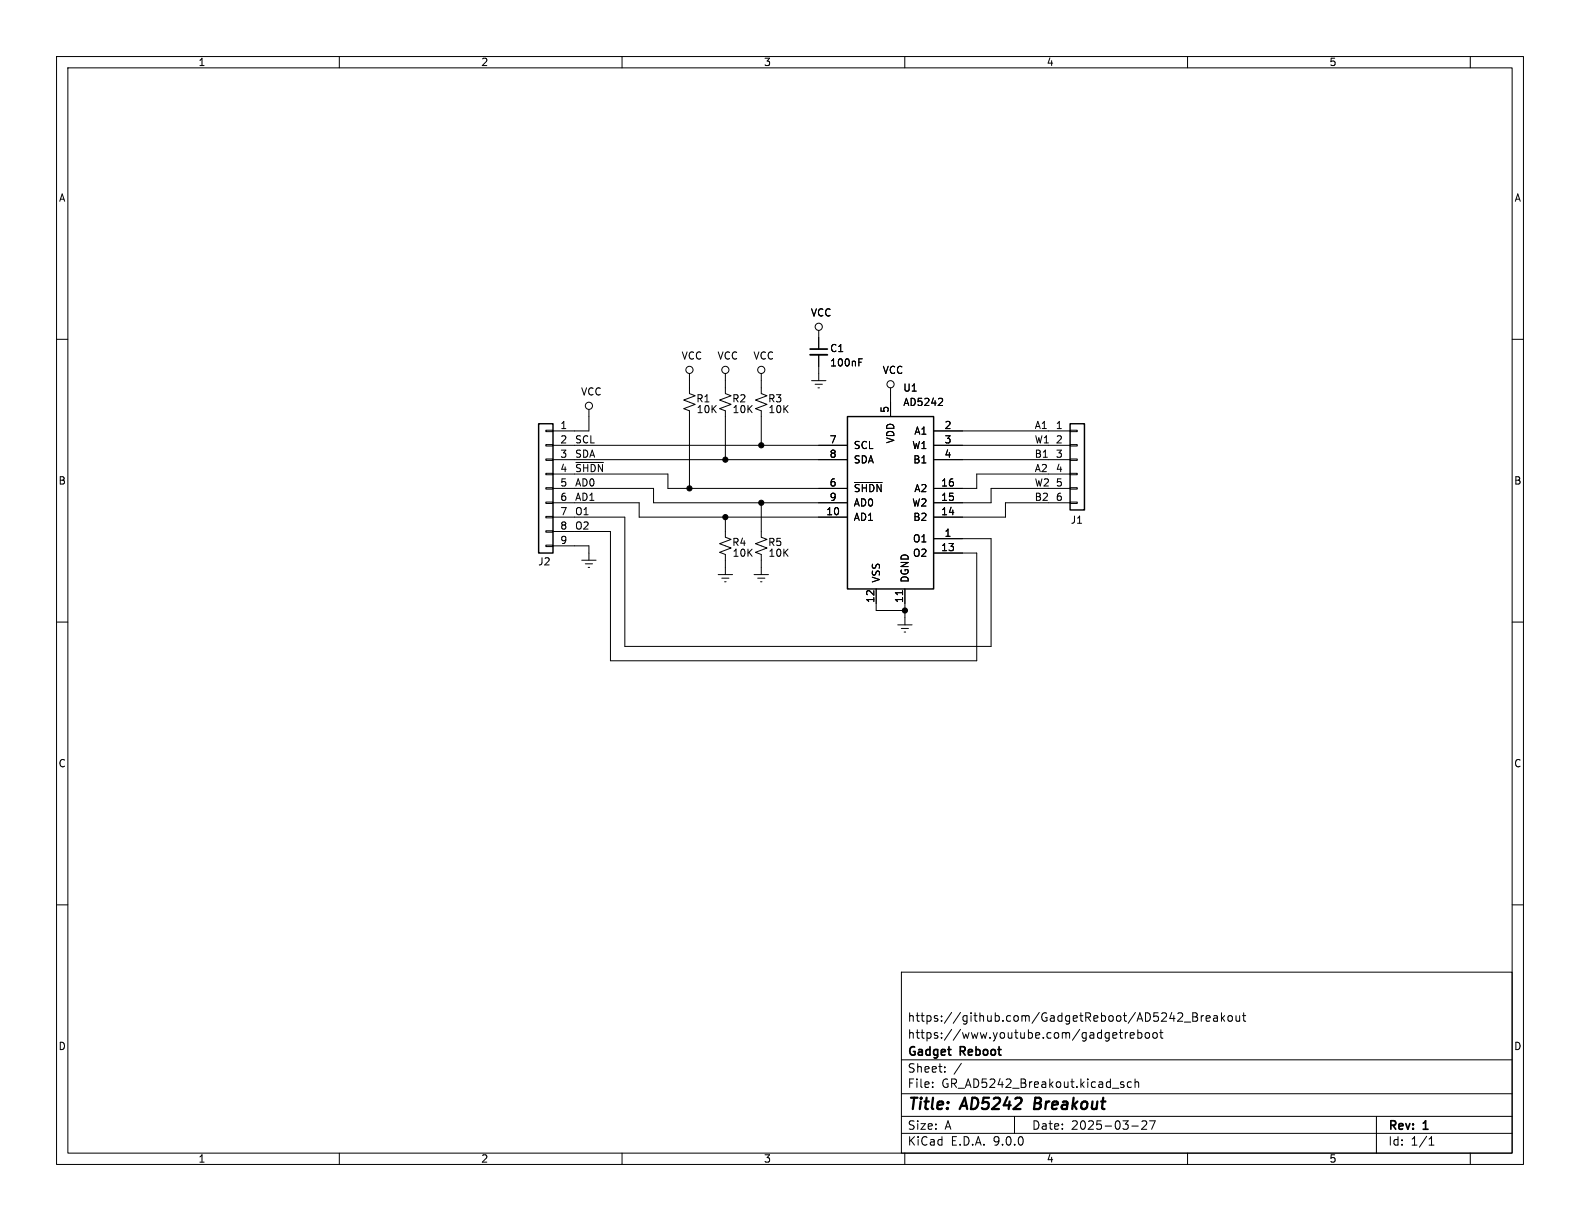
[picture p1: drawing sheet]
<svg xmlns="http://www.w3.org/2000/svg" width="279mm" height="216mm" viewBox="0 0 279 216" stroke-linecap="round" stroke-linejoin="round" font-family="sans-serif">
<g fill="none" stroke="#000" stroke-width=".18">
<path d="M10 10h259.4v195.9h-259.4zM12 12h255.4v191.9h-255.4zM60 10v2M110 10v2M160 10v2M210 10v2M260 10v2M144.8 58.4v3.3M10 60h2M96.5 76.1h1.3v.2h-1.3zM96.5 78.6h1.3v.3h-1.3zM97.8 78.7h52.1"/>
<path d="M104.1 72.4v3.8h-6.3M121.9 66v3.6l1 .4-2 .7 2 .8-2 .8 1 .3v13.8M128.3 66v3.6l1 .4-2 .7 2 .8-2 .8 1 .3v8.7M134.6 66v3.6l1 .4-2 .7 2 .8-2 .8 1 .3v6.1M143.5 67.3h2.5M144.1 67.9h1.3M144.7 68.6h.2M144.8 62.7v4.6M151.9 64h.4M151.9 63.4h.6M157.5 68.6v5.1M165.1 78.7h24.1"/>
<path d="M165.1 76.2h24.1M166.4 70.4l.3 .3-.1 .3-.7 .7h.8M189.2 76.1h1.3v.2h-1.3zM189.2 78.6h1.3v.3h-1.3zM267.4 60h2M96.5 81.2h1.3v.2h-1.3zM96.5 83.7h1.3v.2h-1.3zM96.5 86.2h1.3v.3h-1.3zM96.5 88.8h1.3v.2h-1.3zM96.5 91.3h1.3v.3h-1.3zM96.5 93.9h1.3v.2h-1.3zM96.5 96.4h1.3v.2h-1.3z"/>
<path d="M97.8 81.3h52.1M97.8 86.4h17.8v2.5h34.3M97.8 83.8h20.3v2.6h31.8M97.8 88.9h15.2v2.5h36.9M97.8 91.4h12.7v22.9h64.8v-19h-10.2M97.8 94h10.1v22.8h64.8v-19h-7.6M97.8 96.5h6.3v2.6M101.8 81.8h4.9M102.9 99.1h2.5M103.5 99.7h1.3M128.3 91.4v3.6l1 .4-2 .7 2 .8-2 .8 1 .3v3.6M134.6 88.9v6.1l1 .4-2 .7 2 .8-2 .8 1 .3v3.6"/>
<path d="M151.1 85.3h4.9M165.1 81.3h24.1M189.2 81.2h1.3v.2h-1.3zM189.2 83.7h1.3v.2h-1.3zM189.2 86.2h1.3v.3h-1.3zM189.2 88.8h1.3v.2h-1.3zM189.2 83.8h-16.5v2.6h-7.6M189.2 86.4h-13.9v2.5h-10.2M189.2 88.9h-11.4v2.5h-12.7M10 110h2M104 100.3h.3M127 101.6h2.5"/>
<path d="M127.6 102.2h1.3M128.1 102.9h.3M133.3 101.6h2.6M134 102.2h1.3M134.5 102.9h.2M154.9 104.1v3.9h5.1M158.7 110.5h2.6M159.4 111.1h1.3M159.6 104.4v.8M159.9 111.8h.2M160 104.1v6.4M267.4 110h2"/>
<path d="M10 160h2M159.4 171.9h108v32h-108zM210.9 179.1h.5l.2 .1 .1 .3-.3 .3a.4 .4 0 0 1 .4 .4 .4 .4 0 0 1-.3 .4h-.6zM210.9 179.8h.5M212.4 179.6v1M212.9 179.6l-.3 .1-.2 .2M214.6 179.7h.6l.1 .9M215.3 179.9l-.5 .1a.29 .29 0 0 0-.2 .3 .29 .29 0 0 0 .2 .3l.5-.1M216 179.1v1.5M216.6 179.6l-.6 .6M217.3 179.7l.3-.1 .3 .3v.4l-.3 .3-.3-.1-.2-.2v-.4zM218.6 179.6v.9l.4 .1 .2-.2"/>
<path d="M219.2 179.6v1M219.7 179.6h.6M219.9 179.1v1.3l.4 .2M267.4 160h2M159.4 197.4h108M159.4 193.4h108M159.4 187.4h108M164.9 192.1v.2M164.9 191.4v.1M167.1 189.4v.2M167.1 188.7v.1M170 188l-1.3 1.9"/>
<path d="M179.4 197.4v3M197.3 182.6l.2 .3-.7 .2M197.4 183.5l-.1 .1M197.9 182.6h.6M198.1 182.1v1.3l.4 .2M198.2 191.7l.5 .2 .1 .1-.1 .2-.4 .1M198.2 191.4h.5M199 182.6v1M199.4 182.6l-.3 .1-.1 .2M199.9 183.1l.7-.2-.1-.2-.4-.1-.2 .2v.7h.6M200.1 191.4l-.5-.1-.2 .3v.4l.1 .2h.6M200.1 199.1h1.2"/>
<path d="M200.7 191.4l.2-.1 .4 .1 .1 .9M200.7 190.8v1.5M201.2 182.7l.4-.1 .3 .3v.4l-.1 .2h-.6M201.2 182.1v1.5M201.9 198.3l.6-.1 .2 .1 .1 .3-.9 1.1h.9M202.6 182.7l.2-.1 .4 .1 .1 .6-.2 .2-.3 .1-.2-.2zM203.3 198.2h1l-.7 1.5M204 182.7l.4-.1 .2 .3v.4l-.2 .3-.4-.1-.1-.2v-.4zM205.1 182.6h.5M205.3 182.1v1.3l.3 .2M209.4 180.7h1.2M213.3 180.1l.7-.2-.1-.2-.4-.1-.2 .2 .1 .7h.5"/>
<path d="M216.1 180l.5 .6M243.4 197.4v6.5M60 203.9v2M110 203.9v2M159.4 200.4h108M160 203.9v2M210 203.9v2M252.7 202.5h.9M252.7 201.4l.4-.4v1.5M260 203.9v2"/>
<circle cx="144.8" cy="57.8" r=".63"/>
<circle cx="104.1" cy="71.8" r=".63"/>
<circle cx="121.9" cy="65.4" r=".63"/>
<circle cx="128.3" cy="65.4" r=".63"/>
<circle cx="134.6" cy="65.4" r=".63"/>
<circle cx="157.5" cy="67.9" r=".63"/>
</g>
<path d="M183.1 194.1l-.3 2h.8" fill="none" stroke="#000" stroke-width=".4"/>
<path d="M95.2 74.9h2.6v22.9h-2.6zM149.9 73.7h15.2v30.4h-15.2zM189.2 74.9h2.6v15.3h-2.6z" fill="none" stroke="#000" stroke-width=".25"/>
<path d="M143.3 61.7h3" fill="none" stroke="#000" stroke-width=".3"/>
<path d="M143.3 62.7h3" fill="none" stroke="#000" stroke-width=".33"/>
<g fill="#000" stroke="#000" stroke-width=".18">
<circle cx="134.6" cy="78.7" r=".46"/>
<circle cx="121.9" cy="86.4" r=".46"/>
<circle cx="128.3" cy="81.3" r=".46"/>
<circle cx="128.3" cy="91.4" r=".46"/>
<circle cx="134.6" cy="88.9" r=".46"/>
<circle cx="160" cy="108" r=".46"/>
</g>
<g font-size="2.8">
<text x="160.4" y="196.8">Title:</text>
<text x="170.1" y="196.8">AD5242</text>
<text x="183.7" y="196.8">Breakout</text>
</g>
<g font-size="2.1">
<text x="160.4" y="183.9">https://www.youtube.com/gadgetreboot</text>
<text x="160.4" y="180.9">https://github.com/GadgetReboot/AD5242_Breakout</text>
<text x="160.4" y="189.9">Sheet:</text>
<text x="160.4" y="187.1">Gadget</text>
<text x="169.9" y="187.1">Reboot</text>
<text x="160.4" y="192.6">File:</text>
<text x="166.5" y="192.6">GR_AD5242_Breakout.kicad_sch</text>
<text x="160.4" y="202.8">KiCad</text>
<text x="160.4" y="200">Size:</text>
<text x="167.1" y="200">A</text>
<text x="168.1" y="202.8">E.D.A.</text>
<text x="175.7" y="202.8">9.0.0</text>
<text x="182.4" y="200">Date:</text>
<text x="189.4" y="200">2025-03-27</text>
<text x="245.4" y="200.2">Rev:</text>
<text x="245.4" y="202.8">Id:</text>
<text x="249.5" y="202.8">1/1</text>
<text x="251.8" y="200.2">1</text>
</g>
<g font-size="1.8">
<text x="35" y="11.9">1</text>
<text x="85" y="11.9">2</text>
<text x="135" y="11.9">3</text>
<text x="185" y="11.9">4</text>
<text x="235" y="11.9">5</text>
<text x="10.3" y="35.9">A</text>
<text x="267.7" y="35.9">A</text>
<text x="143.3" y="56.2">VCC</text>
<text x="120.4" y="63.8">VCC</text>
<text x="126.8" y="63.8">VCC</text>
<text x="133.1" y="63.8">VCC</text>
<text x="146.7" y="62.5">C1</text>
<text x="146.7" y="65">100nF</text>
<text x="102.7" y="70.1">VCC</text>
<text x="123" y="71.3">R1</text>
<text x="129.4" y="71.3">R2</text>
<text x="135.7" y="71.3">R3</text>
<text x="156" y="66.3">VCC</text>
<text x="159.6" y="69.4">U1</text>
<text x="159.6" y="72">AD5242</text>
<text x="99" y="75.9">1</text>
<text x="123.1" y="73.3">10K</text>
<text x="129.4" y="73.3">10K</text>
<text x="135.8" y="73.3">10K</text>
<text x="157.2" y="73.1" transform="rotate(-90 157.2 73.1)">5</text>
<text x="161.6" y="77.1">A1</text>
<text x="166.9" y="75.9">2</text>
<text x="182.9" y="75.9">A1</text>
<text x="186.6" y="75.9">1</text>
<text x="99" y="78.5">2</text>
<text x="99" y="81">3</text>
<text x="99" y="83.6">4</text>
<text x="101.6" y="81">SDA</text>
<text x="101.6" y="83.6">~{SHDN}</text>
<text x="101.6" y="78.5">SCL</text>
<text x="146.6" y="78.5">7</text>
<text x="146.6" y="81">8</text>
<text x="150.9" y="79.6">SCL</text>
<text x="150.9" y="82.1">SDA</text>
<text x="158.3" y="78.5" transform="rotate(-90 158.3 78.5)">VDD</text>
<text x="161.2" y="79.6">W1</text>
<text x="161.4" y="82.1">B1</text>
<text x="166.9" y="78.5">3</text>
<text x="166.9" y="81">4</text>
<text x="182.9" y="83.6">A2</text>
<text x="182.9" y="78.5">W1</text>
<text x="182.9" y="81">B1</text>
<text x="186.6" y="78.5">2</text>
<text x="186.6" y="81">3</text>
<text x="186.6" y="83.6">4</text>
<text x="10.3" y="85.9">B</text>
<text x="99" y="86.1">5</text>
<text x="99" y="88.6">6</text>
<text x="101.6" y="88.6">AD1</text>
<text x="101.6" y="86.1">AD0</text>
<text x="146.6" y="86.1">6</text>
<text x="146.6" y="88.6">9</text>
<text x="150.9" y="87.2">~{SHDN}</text>
<text x="150.9" y="89.8">AD0</text>
<text x="161.2" y="89.8">W2</text>
<text x="161.6" y="87.2">A2</text>
<text x="166.3" y="86.1">16</text>
<text x="166.3" y="88.6">15</text>
<text x="182.9" y="86.1">W2</text>
<text x="182.9" y="88.6">B2</text>
<text x="186.6" y="86.1">5</text>
<text x="186.6" y="88.6">6</text>
<text x="267.7" y="85.9">B</text>
<text x="99" y="91.2">7</text>
<text x="99" y="93.7">8</text>
<text x="101.6" y="91.2">O1</text>
<text x="101.6" y="93.7">O2</text>
<text x="146" y="91.2">10</text>
<text x="150.9" y="92.3">AD1</text>
<text x="161.4" y="92.3">B2</text>
<text x="166.3" y="91.2">14</text>
<text x="166.9" y="95">1</text>
<text x="189.2" y="92.8">J1</text>
<text x="95.1" y="100.2">J2</text>
<text x="99" y="96.3">9</text>
<text x="129.4" y="96.7">R4</text>
<text x="129.4" y="98.7">10K</text>
<text x="135.7" y="96.7">R5</text>
<text x="135.8" y="98.7">10K</text>
<text x="161.3" y="96.1">O1</text>
<text x="161.3" y="98.7">O2</text>
<text x="166.3" y="97.5">13</text>
<text x="154.7" y="106.7" transform="rotate(-90 154.7 106.7)">12</text>
<text x="155.8" y="103.1" transform="rotate(-90 155.8 103.1)">VSS</text>
<text x="159.8" y="106.7" transform="rotate(-90 159.8 106.7)">11</text>
<text x="160.9" y="103.1" transform="rotate(-90 160.9 103.1)">DGND</text>
<text x="10.3" y="135.9">C</text>
<text x="267.7" y="135.9">C</text>
<text x="10.3" y="185.9">D</text>
<text x="267.7" y="185.9">D</text>
<text x="35" y="205.8">1</text>
<text x="85" y="205.8">2</text>
<text x="135" y="205.8">3</text>
<text x="185" y="205.8">4</text>
<text x="235" y="205.8">5</text>
</g>
</svg>
